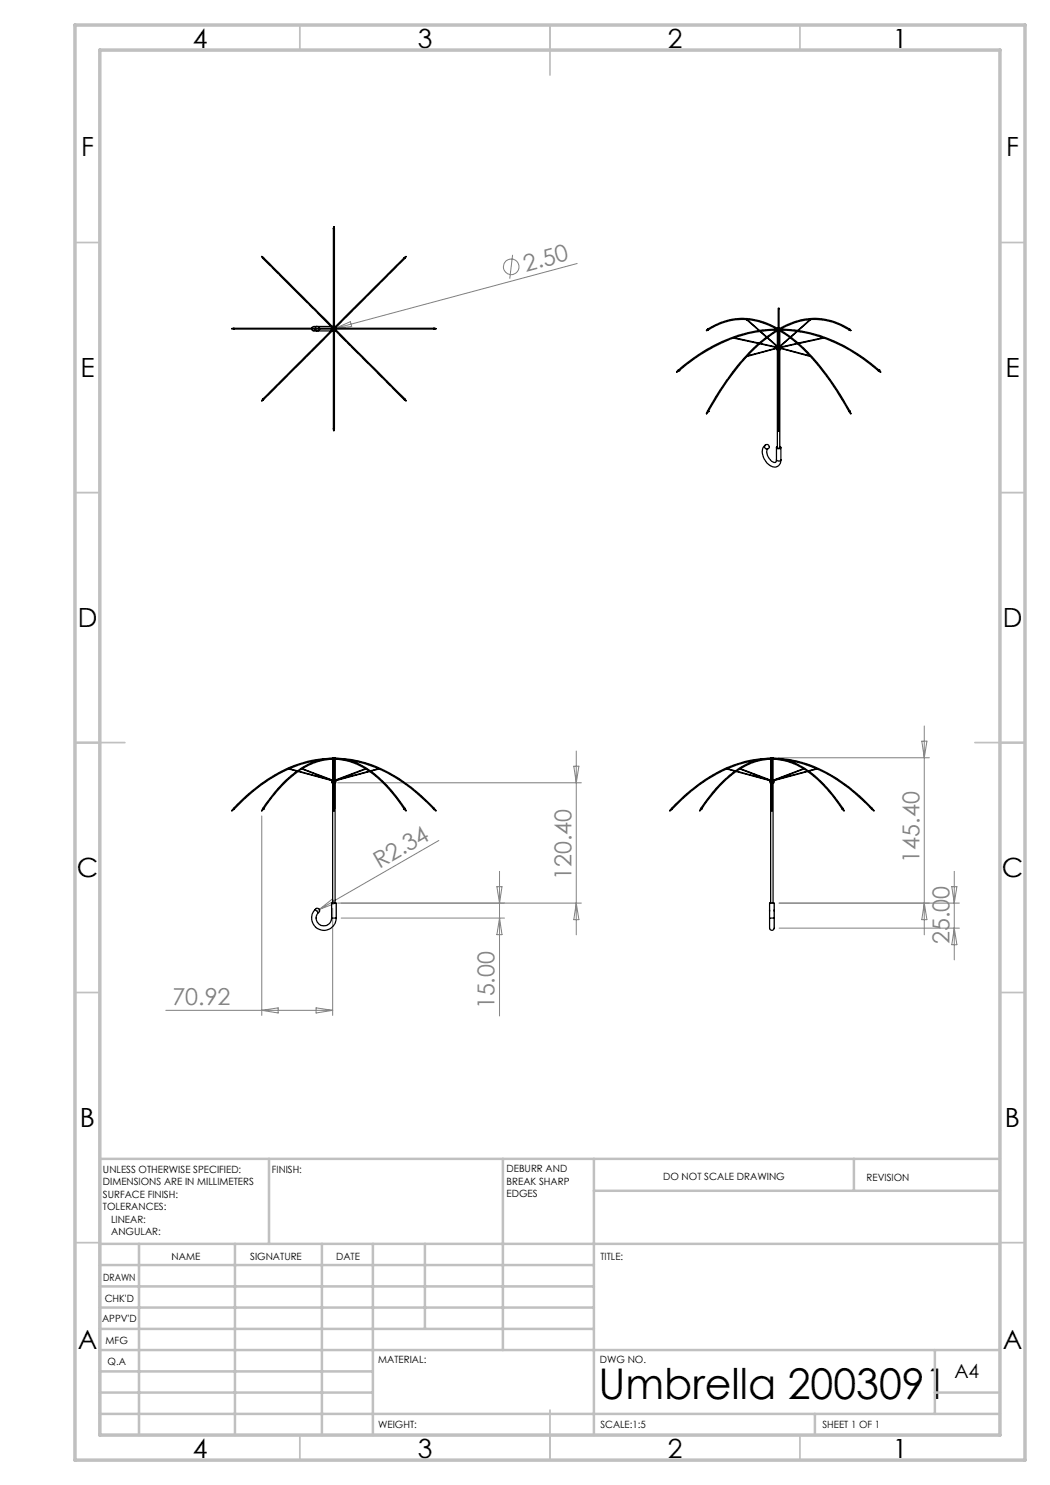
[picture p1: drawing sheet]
<svg xmlns="http://www.w3.org/2000/svg" width="210mm" height="297mm" viewBox="0 0 210 297" stroke-linecap="round" stroke-linejoin="round" font-family="sans-serif">
<g fill="none" stroke="#808080" stroke-width=".2">
<path d="M102.5 51l-.5 4.7M115.4 52.7l-48.4 13M67 65.7l-.5 .1M67 65.7l3.1-1.4 .2 1zM67.5 156.6h48.8M114.8 153.2h1l-.5 3.4zM115.3 150.2v36.8M155.6 151.5h30.3M184.4 148.2h1l-.5 3.3zM184.9 145.2v41.8M52.4 163.2v39.9M87.8 168.1l-23.9 13.8"/>
<path d="M99.4 177.3h1l-.5 3.3zM99.9 174.3v28.9M190.4 177.3h1l-.5 3.3zM190.9 174.3v17.7M63.9 181.9l-.4 .2M63.9 181.9l2.6-2.1 .5 .9zM66.5 181.6v21.5M67.5 180.6h48.8M68.2 183.6h32.7M99.9 183.6l.5 3.3h-1zM115.3 180.6l.5 3.3h-1zM155.8 185.6h36.1"/>
<path d="M184.9 180.6l.5 3.3h-1zM190.9 185.6l.5 3.3h-1zM191.9 180.6h-36.1M33.2 202.1h33.3M52.4 202.1l3.2-.5v1zM63.2 201.6l3.3 .5-3.3 .5z"/>
<circle cx="102.2" cy="53.3" r="1.56"/>
</g>
<path d="M66.3 65.7h-.5M66.8 65.2v-.5M66.8 66.2v.5M67.3 65.7h.5" fill="none" stroke="#000" stroke-width=".2" stroke-dasharray="15.2 1.3 1.3 1.3"/>
<path d="M66.3 65.8h1M66.8 65.2v1" fill="none" stroke="#000" stroke-width=".2"/>
<g fill="none" stroke="#c0c0c0" stroke-width=".35">
<path d="M60 5v5M110 5v10M160 5v5M15 48.5h5M200 48.5h5M15 98.5h5M200 98.5h5M15 148.5h10M195 148.5h10M15 198.5h5M200 198.5h5M15 248.5h5"/>
<path d="M200 248.5h5M60 287v5M110 282v10M160 287v5"/>
</g>
<g fill="none" stroke="#c0c0c0" stroke-width=".5">
<path d="M53.8 231.8v17M100.6 231.8v38.2M118.8 231.8v55.2M118.8 238.2h81.2M170.8 231.8v6.4M200 231.8h-180v55.2M20 248.8h180M20 257.3h98.8M20 253h98.8M27.8 248.8v38.2M47 248.8v38.2M64.4 248.8v38.2"/>
<path d="M74.6 248.8v38.2M85 248.8v17M20 265.8h98.8M20 261.5h98.8M20 278.5h54.6M20 274.3h54.6M20 270h180M187 278.5h13M187 270v12.8M20 282.8h180M163 282.8v4.2"/>
</g>
<path d="M15 5h190v287h-190zM20 10h180v277h-180z" fill="none" stroke="#c0c0c0" stroke-width=".7"/>
<g fill="none" stroke="#000" stroke-width=".25">
<path d="M52.6 51.7l13.9 13.9M52.7 51.5l14 14M52.7 51.5l-.4-.2 .3 .4M52.7 51.5l-.1 .2M66.7 45.8v19.7M66.7 45.8v-.5l.2 .5M66.7 45.8h.2M66.9 45.8v19.7M80.9 51.5l-14 14M80.9 51.5l.3-.2-.2 .4M80.9 51.5l.1 .2M81 51.7l-14 13.9"/>
<path d="M46.8 65.6h19.7M46.8 65.8h19.7M46.8 65.6l-.4 .1 .4 .1M46.8 65.6v.2M52.6 79.8l-.3 .4 .4-.3M62.3 65.8l.3 .4h.7M63 65.8l.3 .4a.43 .43 0 0 0 .6-.4M63 65.6a.44 .44 0 0 1 .5-.3 .44 .44 0 0 1 .4 .3M63.3 65.3h-.7l-.3 .3M63.6 65.3h2.6M63.6 66.2h2.6M66.3 65.8l.1 .2"/>
<path d="M66.4 65.5l-.1 .1M66.5 65.3h.1M66.5 66.1l.2 .1M66.5 66.2h.1M66.5 65.8l-13.9 14 .1 .1M66.5 65.6h.1M66.5 65.8h.1M66.7 65.5h.1M66.7 66v19.8M66.7 66l-14 13.9M66.7 66h.1M66.7 65.3h-.2"/>
<path d="M66.9 65.5h.1M66.9 66v19.8M66.9 66l14 13.9M66.9 66h.1M66.9 65.3h.1M67 65.6h19.8M67 65.6h.1M67 65.8h.1M67 65.8h19.8M67 65.8l14 14-.1 .1M67 66.1l-.1 .1M67.2 65.5v.1"/>
<path d="M67.2 65.8v.2M81 79.8l.2 .4-.3-.3M86.8 65.6l.4 .1-.4 .1M86.8 65.6v.2M135.7 74l-.4 .4 .5-.2M135.7 74h.1M135.7 74l.1 .2M135.8 74.2h.1M141.5 65.8l-.2 .3 .3-.1M141.5 65.8v.2h.1M146.8 67.6a36.4 36.4 0 0 0-11 6.6M146.8 67.6l4.9 1.1"/>
<path d="M146.9 67.6l4.9 1M149.3 63.9a13.6 13.6 0 0 1 6.1 1.9M149.3 63.9a12.4 12.4 0 0 0-7.7 2.1M149.3 63.9l2.5 2.2M149.5 63.9l2.4 2.2M149.5 71.2l5.9-1.6-6 1.7M152 68.8l3.2 .7M152 66.3l1.3 1.1M152 68.7l3.3 .7-.1 .1M152.1 66.3l1.3 1.1M153.4 67.6l1.9 1.6M153.5 67.5l1.9 1.6"/>
<path d="M155.2 69.5l.1 .1M155.2 69.4v.1M155.4 66l-1.9 .1a26.5 26.5 0 0 0-6.7 1.5M155.5 65.8v.2M155.5 66.2v3.2l.1 .1M155.5 69.1l-.2 .3 .3 .2M155.5 70l.1 .1M155.5 70v19.5l.1 .1h.4v-19.6M155.5 65.9a38.6 38.6 0 0 0-11.8 12.7l-2.2 3.6M155.5 65.9h.1M155.5 65.8a30.4 30.4 0 0 0-19.8 8.2M155.5 65.7a12.9 12.9 0 0 0-14 .1"/>
<path d="M155.5 65.9l.1 .1M155.5 65.6l.5 .1a.21 .21 0 0 1-.3 .2 .21 .21 0 0 1-.2-.3zM155.6 69.8l-.2-.1 .1 .3M155.6 66.1v19.5M155.6 66.1h.1M155.6 66.1a35.4 35.4 0 0 0-11 11.3l-2.9 4.9M155.6 65.6l.1-4 .1 .1v3.9M155.6 66v.1M155.6 66h.2M155.8 66.1v19.5M155.8 66.1l3 2 3.2 3.2M155.8 66v.1"/>
<path d="M155.8 69.8l.3-.1v.3l-.3 .1M156 65.9h.1M156 65.9a39 39 0 0 1 12.2 13.3l1.8 3M156 65.8a29.1 29.1 0 0 1 18.2 6.9l1.6 1.3M156 65.7a12.7 12.7 0 0 1 13.9 .1M156 65.9l-.2 .1M156 65.8v.2M156 66.2v3.2l-.2 .1M156 69.1l.2 .3-.4 .2M156 65.8h.1M156 69.6l.1 .1M156 69.6l6 1.6"/>
<path d="M156.1 69.7l6 1.6M156.1 66a26.9 26.9 0 0 1 8.6 1.6M156.1 65.8a12.7 12.7 0 0 1 13.7 .2M156.2 69.4v.2M157.9 67.5l-1.8 1.6M158 67.6l-1.8 1.6M159.3 66.3l-1.2 1.1M159.4 68.7l-3.2 .8 3.3-.7M159.5 66.3l-1.3 1.1M162 63.9l-2.5 2.2M162 71.3a55.3 55.3 0 0 1 7.8 11M162.1 63.9l-2.4 2.2"/>
<path d="M164.6 67.6l-5 1M164.7 67.6a35.9 35.9 0 0 1 10.9 6.6M164.7 67.6h.1M164.7 67.6l-5 1.1M169.9 65.8l.3 .3-.4-.1M169.9 65.8l-.1 .2M175.6 74.2h.1M175.8 74l.3 .4-.4-.2M175.8 74h.1M175.8 74l-.2 .2M66.7 85.8v.3l.2-.3M66.7 85.8h.2"/>
<path d="M141.5 82.2l-.2 .6 .4-.5M141.5 82.2l.2 .1M141.7 82.3h.1M153 89a2.18 2.18 0 0 0 0 3.1 1.95 1.95 0 0 0 2.7 1.1l.4-.6 .1-.6M153.5 89.8a2.09 2.09 0 0 0 1.6 2.7l.2-.5M155.3 92a.52 .52 0 0 0 .9 0M155.3 89.5v2.5M155.5 89.3l-.2 .1a.41 .41 0 0 0 .4 .3 .41 .41 0 0 0 .4-.3l-.1-.1M155.6 85.6l.1 .6 .1-.6M155.6 85.6h.2M156.2 89.5v2.5M170 82.2l.2 .6-.4-.5"/>
<path d="M170 82.2l-.2 .1M57.8 153.8a34.7 34.7 0 0 0-11 8M57.8 153.7h.1M57.8 153.7l1.6 .5M57.9 153.7l1.6 .5M59.6 154.3l7.1 1.8M59.7 154.2l6.1 1.7M60.4 153.8l6.1 2.3zM60.5 153.8a25.8 25.8 0 0 0-7.8 8M60.5 153.7h.1M63.8 152l-.4 .1a23.4 23.4 0 0 0-5.5 1.6M66.3 156h.4"/>
<path d="M66.4 156.1v.5h.3M66.5 151.8v4.2M66.5 156.6v24M66.7 151.8v9.9M66.7 151.7a11.9 11.9 0 0 0-8.1 3.1l-1.5 1.3-1.5 1.6-3 4M66.7 151.8a12.3 12.3 0 0 0-6.2 2M66.7 151.7h.2M66.7 151.7v.1M66.9 151.8v9.9M66.9 151.8a11.8 11.8 0 0 1 6.2 2M66.9 151.7a11.8 11.8 0 0 1 7.3 2.6 28.3 28.3 0 0 1 6.8 7.4M66.9 151.7v.1"/>
<path d="M66.9 156h.3M67 151.8v4.2M67 156.6v24M67.1 156l6-2.3 .1 .1-6.1 2.3zM67.1 156.1v.5h-.2M69.7 152h.1a24.9 24.9 0 0 1 5.9 1.7M73.1 153.8a25.8 25.8 0 0 1 7.7 8M73.1 153.7v.1M73.8 154.2l-6.1 1.7M73.9 154.3l-7 1.8M75.7 153.7l-1.6 .5M75.7 153.7h.1"/>
<path d="M75.8 153.8a34.4 34.4 0 0 1 10.9 8M75.8 153.7l-1.6 .5M145.4 153.8a35.9 35.9 0 0 0-11 8M145.4 153.7l1.7 .5M145.4 153.7l1.6 .5M147.2 154.3l7.1 1.8M147.3 154.2l6.1 1.7M148 153.8l.1-.1 6 2.4zM148.1 153.8a25.3 25.3 0 0 0-7.8 8M151.4 152l-.4 .1a22.5 22.5 0 0 0-5.5 1.6M153.9 156h.4M154 156.1v.5h.3"/>
<path d="M154.1 151.8v4.2M154.1 156.6v24M154.3 151.8v9.9M154.3 151.7a11.9 11.9 0 0 0-8.1 3.1l-3 2.9-3 4M154.3 151.8h-.1a11.7 11.7 0 0 0-6.1 2M154.3 151.7v.1M154.3 151.7h.2M154.5 151.8v9.9M154.5 151.8a11.5 11.5 0 0 1 6.2 2M154.5 151.7a12 12 0 0 1 8.1 3.1l1.5 1.4 1.8 1.9 2.7 3.6M154.5 151.7v.1M154.5 156h.3"/>
<path d="M154.6 151.8v4.2M154.6 156.6v24M154.7 156l6.1-2.2-6.1 2.3zM154.8 156.1v.5h-.3M157.3 152h.1a23.7 23.7 0 0 1 5.9 1.7M160.7 153.8a26.4 26.4 0 0 1 7.8 8M160.7 153.7h.1M161.4 154.2l-6.1 1.7M161.5 154.3l-7 1.8M163.3 153.7h.1M163.3 153.7l-1.6 .5M163.4 153.8a34.4 34.4 0 0 1 10.9 8"/>
<path d="M163.4 153.7l-1.6 .5M46.7 161.7l-.3 .5 .4-.4M46.7 161.7a35 35 0 0 1 12.4-8.7 21.9 21.9 0 0 1 7.4-1.3l.1-.2a24.6 24.6 0 0 1 11.3 3.1 36.9 36.9 0 0 1 9 7.1M46.7 161.7l.1 .1M52.6 161.7l-.3 .5 .4-.4M52.6 161.7l.1 .1M52.7 161.8h.1M66.7 161.7v.5l.2-.5M66.7 161.7h.2M80.8 161.8h.1M81 161.7l.2 .5-.4-.4M81 161.7l-.2 .1"/>
<path d="M86.9 161.7l.3 .5-.5-.4M86.9 161.7l-.2 .1M134.3 161.7l-.4 .5 .5-.4M134.3 161.7a34.7 34.7 0 0 1 12.4-8.7 21.9 21.9 0 0 1 7.4-1.3l.1-.2a24.6 24.6 0 0 1 11.3 3.1 36.9 36.9 0 0 1 8.9 7.1M134.3 161.7l.1 .1M140.2 161.7l-.3 .5 .4-.4M140.2 161.7l.1 .1M140.3 161.8h.1M154.3 161.7v.5l.2-.5M154.3 161.7h.2M168.5 161.8h.1M168.6 161.7l.2 .5-.3-.4"/>
<path d="M168.6 161.7l-.1 .1M174.4 161.7l.4 .5-.5-.4M174.4 161.7l-.1 .1M63 181.9a.47 .47 0 0 1 .8-.1 .47 .47 0 0 1-.1 .7M63 181.9a2.45 2.45 0 0 0 .9 4 2.45 2.45 0 0 0 3.3-2.3M63 181.9l.7 .6M63.7 182.5a1.55 1.55 0 0 0 .5 2.6 1.55 1.55 0 0 0 2.1-1.5M66.3 183.6v-3h.9v3M66.3 183.6h.9M153.9 183.6v1.6a.54 .54 0 0 0 .5 .9 .54 .54 0 0 0 .4-.9v-1.6M153.9 182v.2M153.9 183.6v-3h.9v3"/>
<path d="M153.9 183.6h.9M154.8 182v.2"/>
<circle cx="66.8" cy="65.8" r=".25"/>
<circle cx="153.4" cy="89.3" r=".47"/>
</g>
<text font-size="8.5" x="119.7" y="279.7">Umbrella 2003091</text>
<g font-size="5.3">
<text x="38.5" y="9.5">4</text>
<text x="83.5" y="9.5">3</text>
<text x="133.6" y="9.5">2</text>
<text x="178.6" y="9.5">1</text>
<text x="16.2" y="31.2">F</text>
<text x="201.2" y="31.2">F</text>
<text x="16.1" y="75.5">E</text>
<text x="201.1" y="75.5">E</text>
<text x="15.5" y="125.5">D</text>
<text x="200.5" y="125.5">D</text>
<text x="15.4" y="175.5">C</text>
<text x="200.4" y="175.5">C</text>
<text x="16" y="225.5">B</text>
<text x="201" y="225.5">B</text>
<text x="15.5" y="269.7">A</text>
<text x="200.5" y="269.7">A</text>
<text x="38.5" y="291.5">4</text>
<text x="83.5" y="291.5">3</text>
<text x="133.6" y="291.5">2</text>
<text x="178.6" y="291.5">1</text>
</g>
<g font-size="4.7" fill="#808080">
<text x="105.2" y="54.3" transform="rotate(-15 105.2 54.3)">2.50</text>
<text x="75.9" y="173.8" transform="rotate(-30 75.9 173.8)">R2.34</text>
<text x="183.9" y="172.5" transform="rotate(-90 183.9 172.5)">145.40</text>
<text x="114.3" y="176" transform="rotate(-90 114.3 176)">120.40</text>
<text x="189.9" y="188.8" transform="rotate(-90 189.9 188.8)">25.00</text>
<text x="34.5" y="201">70.92</text>
<text x="98.9" y="201.9" transform="rotate(-90 98.9 201.9)">15.00</text>
</g>
<text font-size="3.9" x="190.9" y="275.5">A4</text>
<g font-size="2">
<text x="20.6" y="234.6">UNLESS OTHERWISE SPECIFIED:</text>
<text x="20.6" y="237.1">DIMENSIONS ARE IN MILLIMETERS</text>
<text x="20.6" y="239.6">SURFACE FINISH:</text>
<text x="54.4" y="234.6">FINISH:</text>
<text x="101.3" y="234.5">DEBURR AND</text>
<text x="101.3" y="237">BREAK SHARP</text>
<text x="101.3" y="239.5">EDGES</text>
<text x="132.6" y="236">DO NOT SCALE DRAWING</text>
<text x="173.3" y="236.2">REVISION</text>
<text x="20.6" y="242.1">TOLERANCES:</text>
<text x="22.2" y="244.6">LINEAR:</text>
<text x="22.2" y="247.1">ANGULAR:</text>
<text x="34.3" y="252">NAME</text>
<text x="50" y="251.9">SIGNATURE</text>
<text x="67.2" y="251.9">DATE</text>
<text x="120.1" y="251.9">TITLE:</text>
<text x="20.6" y="256.1">DRAWN</text>
<text x="20.9" y="260.3">CHK'D</text>
<text x="20.4" y="264.4">APPV'D</text>
<text x="21.1" y="268.8">MFG</text>
<text x="21.5" y="273">Q.A</text>
<text x="75.6" y="272.5">MATERIAL:</text>
<text x="120" y="272.5">DWG NO.</text>
<text x="75.6" y="285.5">WEIGHT:</text>
<text x="120.1" y="285.6">SCALE:1:5</text>
<text x="164.5" y="285.6">SHEET 1 OF 1</text>
</g>
</svg>
